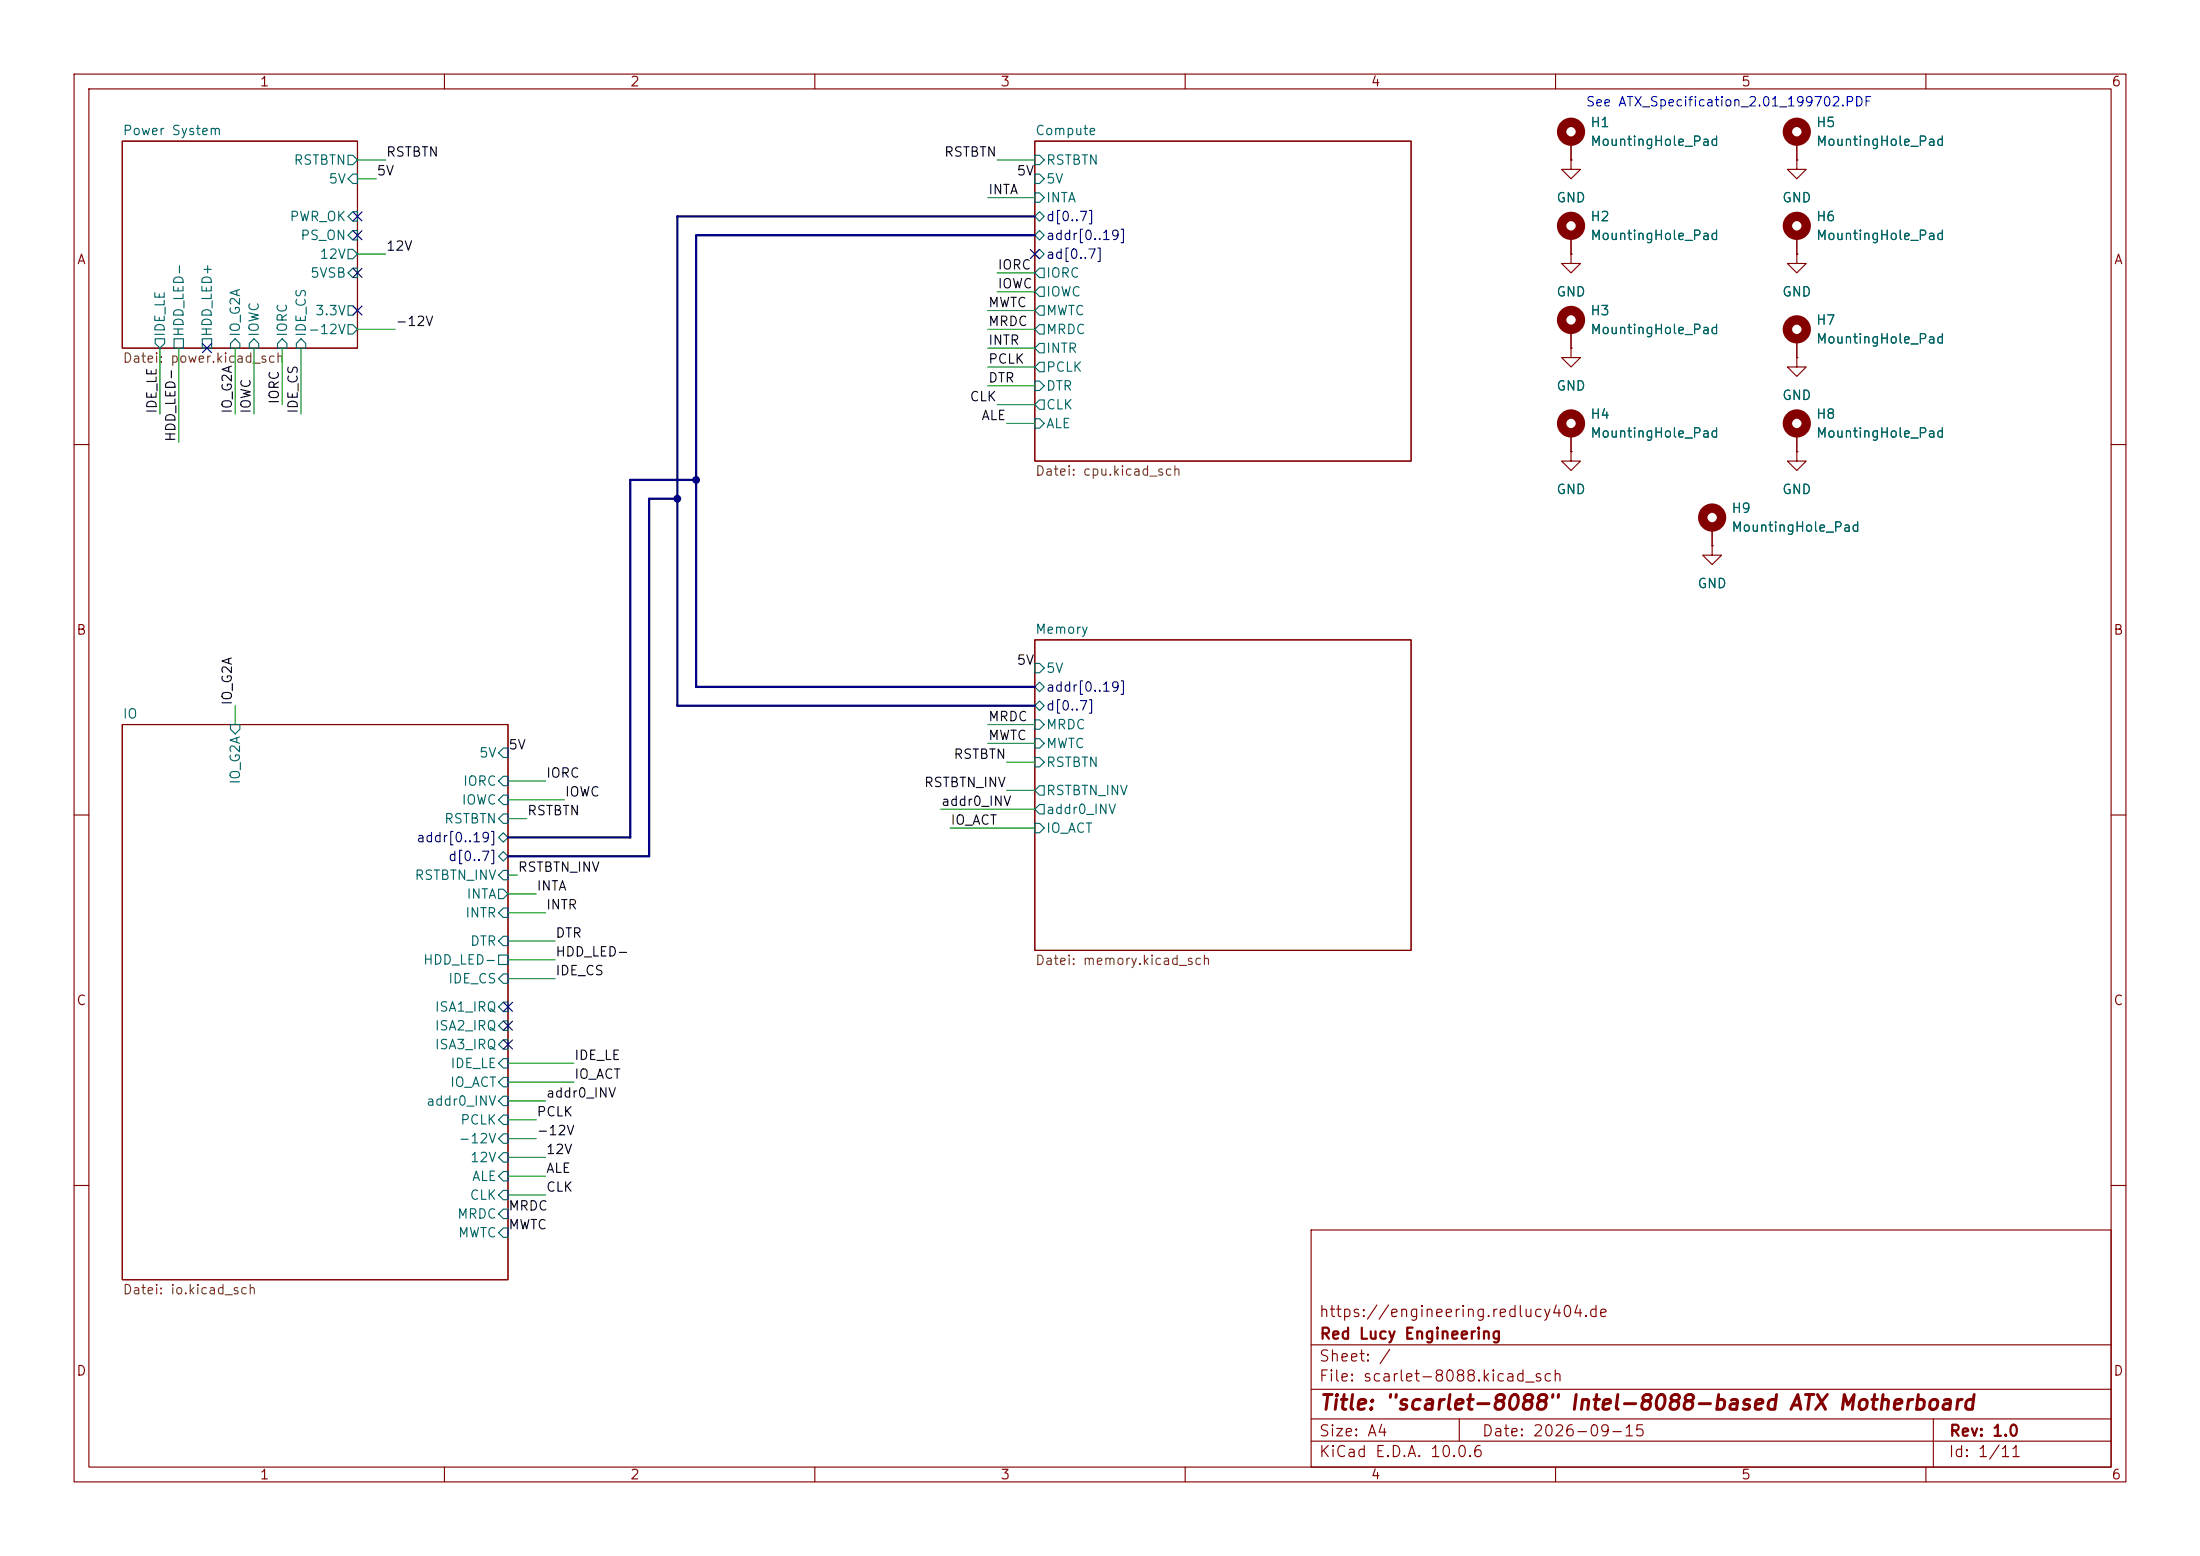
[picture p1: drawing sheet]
(kicad_sch
 (version 20260306)
 (generator "eeschema")
 (generator_version "10.0")
 (paper "A4")
 (title_block
  (title "${TITLE}")
  (date "${DATE}")
  (rev "${REVISION}")
  (company "${AUTHOR}")
  (comment 1 "${COMMENT1}"))
 (lib_symbols
  (symbol "Mechanical:MountingHole_Pad"
   (pin_numbers (hide yes))
   (pin_names
    (offset 1.016) (hide yes)) (exclude_from_sim no) (in_bom no) (on_board yes)
   (in_pos_files yes)
   (duplicate_pin_numbers_are_jumpers no)
   (property "Reference" "H" (at 0 6.35 0) (show_name no) (do_not_autoplace no) (effects (font (size 1.27 1.27))))
   (property "Value" "MountingHole_Pad" (at 0 4.445 0) (show_name no) (do_not_autoplace no) (effects (font (size 1.27 1.27))))
   (property "Footprint" "" (at 0 0 0) (show_name no) (do_not_autoplace no) (hide yes) (effects (font (size 1.27 1.27))))
   (property "Datasheet" "" (at 0 0 0) (show_name no) (do_not_autoplace no) (hide yes) (effects (font (size 1.27 1.27))))
   (property "Description" "Mounting Hole with connection" (at 0 0 0) (show_name no) (do_not_autoplace no) (hide yes) (effects (font (size 1.27 1.27))))
   (symbol "MountingHole_Pad_0_1"
    (circle (center 0 1.27) (radius 1.27) (stroke (width 1.27) (type default)) (fill (type none))))
   (symbol "MountingHole_Pad_1_1"
    (pin input line (at 0 -2.54 90) (length 2.54) (name "1" (effects (font (size 1.27 1.27)))) (number "1" (effects (font (size 1.27 1.27))))))
   (embedded_fonts no))
  (symbol "power:GND"
   (power global)
   (pin_numbers (hide yes))
   (pin_names
    (offset 0) (hide yes)) (exclude_from_sim no) (in_bom yes) (on_board yes)
   (in_pos_files yes)
   (duplicate_pin_numbers_are_jumpers no)
   (property "Reference" "#PWR" (at 0 -6.35 0) (show_name no) (do_not_autoplace no) (hide yes) (effects (font (size 1.27 1.27))))
   (property "Value" "GND" (at 0 -3.81 0) (show_name no) (do_not_autoplace no) (effects (font (size 1.27 1.27))))
   (property "Footprint" "" (at 0 0 0) (show_name no) (do_not_autoplace no) (hide yes) (effects (font (size 1.27 1.27))))
   (property "Datasheet" "" (at 0 0 0) (show_name no) (do_not_autoplace no) (hide yes) (effects (font (size 1.27 1.27))))
   (property "Description" "Power symbol creates a global label with name \"GND\" , ground" (at 0 0 0) (show_name no) (do_not_autoplace no) (hide yes) (effects (font (size 1.27 1.27))))
   (symbol "GND_0_1"
    (polyline (pts (xy 0 0) (xy 0 -1.27) (xy 1.27 -1.27) (xy 0 -2.54) (xy -1.27 -1.27) (xy 0 -1.27)) (stroke (width 0) (type default)) (fill (type none))))
   (symbol "GND_1_1"
    (pin power_in line (at 0 0 270) (length 0) (name "" (effects (font (size 1.27 1.27)))) (number "1" (effects (font (size 1.27 1.27))))))
   (embedded_fonts no)))
 (text "See ATX_Specification_2.01_199702.PDF"
  (exclude_from_sim no)
  (at 233.426 13.97 0)
  (effects (font (size 1.27 1.27))))
 (junction
  (at 91.44 67.31)
  (diameter 0)
  (color 0 0 0 0))
 (junction
  (at 93.98 64.77)
  (diameter 0)
  (color 0 0 0 0))
 (no_connect
  (at 68.58 140.97))
 (no_connect
  (at 48.26 31.75))
 (no_connect
  (at 48.26 41.91))
 (no_connect
  (at 139.7 34.29))
 (no_connect
  (at 48.26 29.21))
 (no_connect
  (at 68.58 135.89))
 (no_connect
  (at 68.58 138.43))
 (no_connect
  (at 48.26 36.83))
 (no_connect
  (at 27.94 46.99))
 (wire
  (pts (xy 128.27 111.76) (xy 139.7 111.76))
  (stroke (width 0) (type default)))
 (wire
  (pts (xy 31.75 95.25) (xy 31.75 97.79))
  (stroke (width 0) (type default)))
 (wire
  (pts (xy 133.35 26.67) (xy 139.7 26.67))
  (stroke (width 0) (type default)))
 (wire
  (pts (xy 73.66 156.21) (xy 68.58 156.21))
  (stroke (width 0) (type default)))
 (wire
  (pts (xy 73.66 158.75) (xy 68.58 158.75))
  (stroke (width 0) (type default)))
 (wire
  (pts (xy 139.7 44.45) (xy 133.35 44.45))
  (stroke (width 0) (type default)))
 (wire
  (pts (xy 133.35 46.99) (xy 139.7 46.99))
  (stroke (width 0) (type default)))
 (wire
  (pts (xy 73.66 148.59) (xy 68.58 148.59))
  (stroke (width 0) (type default)))
 (bus
  (pts (xy 85.09 113.03) (xy 85.09 64.77))
  (stroke (width 0) (type default)))
 (bus
  (pts (xy 93.98 92.71) (xy 139.7 92.71))
  (stroke (width 0) (type default)))
 (wire
  (pts (xy 133.35 97.79) (xy 139.7 97.79))
  (stroke (width 0) (type default)))
 (wire
  (pts (xy 21.59 46.99) (xy 21.59 55.88))
  (stroke (width 0) (type default)))
 (bus
  (pts (xy 93.98 31.75) (xy 139.7 31.75))
  (stroke (width 0) (type default)))
 (wire
  (pts (xy 133.35 100.33) (xy 139.7 100.33))
  (stroke (width 0) (type default)))
 (wire
  (pts (xy 52.07 34.29) (xy 48.26 34.29))
  (stroke (width 0) (type default)))
 (bus
  (pts (xy 85.09 64.77) (xy 93.98 64.77))
  (stroke (width 0) (type default)))
 (bus
  (pts (xy 68.58 113.03) (xy 85.09 113.03))
  (stroke (width 0) (type default)))
 (wire
  (pts (xy 74.93 127) (xy 68.58 127))
  (stroke (width 0) (type default)))
 (wire
  (pts (xy 134.62 39.37) (xy 139.7 39.37))
  (stroke (width 0) (type default)))
 (wire
  (pts (xy 68.58 118.11) (xy 69.85 118.11))
  (stroke (width 0) (type default)))
 (bus
  (pts (xy 87.63 67.31) (xy 91.44 67.31))
  (stroke (width 0) (type default)))
 (wire
  (pts (xy 53.34 44.45) (xy 48.26 44.45))
  (stroke (width 0) (type default)))
 (wire
  (pts (xy 139.7 109.22) (xy 127 109.22))
  (stroke (width 0) (type default)))
 (bus
  (pts (xy 91.44 95.25) (xy 91.44 67.31))
  (stroke (width 0) (type default)))
 (bus
  (pts (xy 93.98 92.71) (xy 93.98 64.77))
  (stroke (width 0) (type default)))
 (bus
  (pts (xy 139.7 29.21) (xy 91.44 29.21))
  (stroke (width 0) (type default)))
 (wire
  (pts (xy 24.13 46.99) (xy 24.13 59.69))
  (stroke (width 0) (type default)))
 (wire
  (pts (xy 68.58 129.54) (xy 74.93 129.54))
  (stroke (width 0) (type default)))
 (wire
  (pts (xy 52.07 21.59) (xy 48.26 21.59))
  (stroke (width 0) (type default)))
 (wire
  (pts (xy 38.1 54.61) (xy 38.1 46.99))
  (stroke (width 0) (type default)))
 (wire
  (pts (xy 73.66 123.19) (xy 68.58 123.19))
  (stroke (width 0) (type default)))
 (wire
  (pts (xy 68.58 110.49) (xy 71.12 110.49))
  (stroke (width 0) (type default)))
 (bus
  (pts (xy 91.44 29.21) (xy 91.44 67.31))
  (stroke (width 0) (type default)))
 (bus
  (pts (xy 91.44 95.25) (xy 139.7 95.25))
  (stroke (width 0) (type default)))
 (wire
  (pts (xy 68.58 107.95) (xy 76.2 107.95))
  (stroke (width 0) (type default)))
 (wire
  (pts (xy 68.58 120.65) (xy 72.39 120.65))
  (stroke (width 0) (type default)))
 (wire
  (pts (xy 134.62 36.83) (xy 139.7 36.83))
  (stroke (width 0) (type default)))
 (bus
  (pts (xy 68.58 115.57) (xy 87.63 115.57))
  (stroke (width 0) (type default)))
 (wire
  (pts (xy 133.35 49.53) (xy 139.7 49.53))
  (stroke (width 0) (type default)))
 (bus
  (pts (xy 93.98 31.75) (xy 93.98 64.77))
  (stroke (width 0) (type default)))
 (wire
  (pts (xy 68.58 146.05) (xy 77.47 146.05))
  (stroke (width 0) (type default)))
 (wire
  (pts (xy 139.7 41.91) (xy 133.35 41.91))
  (stroke (width 0) (type default)))
 (wire
  (pts (xy 135.89 102.87) (xy 139.7 102.87))
  (stroke (width 0) (type default)))
 (wire
  (pts (xy 50.8 24.13) (xy 48.26 24.13))
  (stroke (width 0) (type default)))
 (wire
  (pts (xy 68.58 143.51) (xy 77.47 143.51))
  (stroke (width 0) (type default)))
 (wire
  (pts (xy 68.58 151.13) (xy 72.39 151.13))
  (stroke (width 0) (type default)))
 (wire
  (pts (xy 72.39 153.67) (xy 68.58 153.67))
  (stroke (width 0) (type default)))
 (wire
  (pts (xy 139.7 52.07) (xy 133.35 52.07))
  (stroke (width 0) (type default)))
 (wire
  (pts (xy 73.66 161.29) (xy 68.58 161.29))
  (stroke (width 0) (type default)))
 (wire
  (pts (xy 68.58 132.08) (xy 74.93 132.08))
  (stroke (width 0) (type default)))
 (wire
  (pts (xy 135.89 106.68) (xy 139.7 106.68))
  (stroke (width 0) (type default)))
 (wire
  (pts (xy 68.58 105.41) (xy 73.66 105.41))
  (stroke (width 0) (type default)))
 (wire
  (pts (xy 134.62 54.61) (xy 139.7 54.61))
  (stroke (width 0) (type default)))
 (wire
  (pts (xy 34.29 46.99) (xy 34.29 55.88))
  (stroke (width 0) (type default)))
 (wire
  (pts (xy 134.62 21.59) (xy 139.7 21.59))
  (stroke (width 0) (type default)))
 (bus
  (pts (xy 87.63 115.57) (xy 87.63 67.31))
  (stroke (width 0) (type default)))
 (wire
  (pts (xy 135.89 57.15) (xy 139.7 57.15))
  (stroke (width 0) (type default)))
 (wire
  (pts (xy 40.64 46.99) (xy 40.64 55.88))
  (stroke (width 0) (type default)))
 (wire
  (pts (xy 31.75 46.99) (xy 31.75 55.88))
  (stroke (width 0) (type default)))
 (label "INTR"
  (at 73.66 123.19 0)
  (effects (font (size 1.27 1.27)) (justify left bottom)))
 (label "HDD_LED-"
  (at 74.93 129.54 0)
  (effects (font (size 1.27 1.27)) (justify left bottom)))
 (label "IDE_CS"
  (at 74.93 132.08 0)
  (effects (font (size 1.27 1.27)) (justify left bottom)))
 (label "ALE"
  (at 135.89 57.15 180)
  (effects (font (size 1.27 1.27)) (justify right bottom)))
 (label "IORC"
  (at 73.66 105.41 0)
  (effects (font (size 1.27 1.27)) (justify left bottom)))
 (label "IO_ACT"
  (at 77.47 146.05 0)
  (effects (font (size 1.27 1.27)) (justify left bottom)))
 (label "PCLK"
  (at 72.39 151.13 0)
  (effects (font (size 1.27 1.27)) (justify left bottom)))
 (label "5V"
  (at 50.8 24.13 0)
  (effects (font (size 1.27 1.27)) (justify left bottom)))
 (label "IO_G2A"
  (at 31.75 55.88 90)
  (effects (font (size 1.27 1.27)) (justify left bottom)))
 (label "12V"
  (at 73.66 156.21 0)
  (effects (font (size 1.27 1.27)) (justify left bottom)))
 (label "RSTBTN"
  (at 135.89 102.87 180)
  (effects (font (size 1.27 1.27)) (justify right bottom)))
 (label "5V"
  (at 139.7 90.17 180)
  (effects (font (size 1.27 1.27)) (justify right bottom)))
 (label "INTR"
  (at 133.35 46.99 0)
  (effects (font (size 1.27 1.27)) (justify left bottom)))
 (label "-12V"
  (at 72.39 153.67 0)
  (effects (font (size 1.27 1.27)) (justify left bottom)))
 (label "IORC"
  (at 134.62 36.83 0)
  (effects (font (size 1.27 1.27)) (justify left bottom)))
 (label "MRDC"
  (at 68.58 163.83 0)
  (effects (font (size 1.27 1.27)) (justify left bottom)))
 (label "IO_G2A"
  (at 31.75 95.25 90)
  (effects (font (size 1.27 1.27)) (justify left bottom)))
 (label "RSTBTN"
  (at 71.12 110.49 0)
  (effects (font (size 1.27 1.27)) (justify left bottom)))
 (label "DTR"
  (at 133.35 52.07 0)
  (effects (font (size 1.27 1.27)) (justify left bottom)))
 (label "5V"
  (at 68.58 101.6 0)
  (effects (font (size 1.27 1.27)) (justify left bottom)))
 (label "RSTBTN"
  (at 52.07 21.59 0)
  (effects (font (size 1.27 1.27)) (justify left bottom)))
 (label "RSTBTN"
  (at 134.62 21.59 180)
  (effects (font (size 1.27 1.27)) (justify right bottom)))
 (label "INTA"
  (at 72.39 120.65 0)
  (effects (font (size 1.27 1.27)) (justify left bottom)))
 (label "IO_ACT"
  (at 128.27 111.76 0)
  (effects (font (size 1.27 1.27)) (justify left bottom)))
 (label "IORC"
  (at 38.1 54.61 90)
  (effects (font (size 1.27 1.27)) (justify left bottom)))
 (label "ALE"
  (at 73.66 158.75 0)
  (effects (font (size 1.27 1.27)) (justify left bottom)))
 (label "MWTC"
  (at 133.35 100.33 0)
  (effects (font (size 1.27 1.27)) (justify left bottom)))
 (label "HDD_LED-"
  (at 24.13 59.69 90)
  (effects (font (size 1.27 1.27)) (justify left bottom)))
 (label "5V"
  (at 139.7 24.13 180)
  (effects (font (size 1.27 1.27)) (justify right bottom)))
 (label "IOWC"
  (at 76.2 107.95 0)
  (effects (font (size 1.27 1.27)) (justify left bottom)))
 (label "PCLK"
  (at 133.35 49.53 0)
  (effects (font (size 1.27 1.27)) (justify left bottom)))
 (label "MRDC"
  (at 133.35 44.45 0)
  (effects (font (size 1.27 1.27)) (justify left bottom)))
 (label "IDE_LE"
  (at 21.59 55.88 90)
  (effects (font (size 1.27 1.27)) (justify left bottom)))
 (label "CLK"
  (at 73.66 161.29 0)
  (effects (font (size 1.27 1.27)) (justify left bottom)))
 (label "IDE_LE"
  (at 77.47 143.51 0)
  (effects (font (size 1.27 1.27)) (justify left bottom)))
 (label "addr0_INV"
  (at 73.66 148.59 0)
  (effects (font (size 1.27 1.27)) (justify left bottom)))
 (label "RSTBTN_INV"
  (at 135.89 106.68 180)
  (effects (font (size 1.27 1.27)) (justify right bottom)))
 (label "IDE_CS"
  (at 40.64 55.88 90)
  (effects (font (size 1.27 1.27)) (justify left bottom)))
 (label "RSTBTN_INV"
  (at 69.85 118.11 0)
  (effects (font (size 1.27 1.27)) (justify left bottom)))
 (label "-12V"
  (at 53.34 44.45 0)
  (effects (font (size 1.27 1.27)) (justify left bottom)))
 (label "MRDC"
  (at 133.35 97.79 0)
  (effects (font (size 1.27 1.27)) (justify left bottom)))
 (label "MWTC"
  (at 133.35 41.91 0)
  (effects (font (size 1.27 1.27)) (justify left bottom)))
 (label "IOWC"
  (at 34.29 55.88 90)
  (effects (font (size 1.27 1.27)) (justify left bottom)))
 (label "IOWC"
  (at 134.62 39.37 0)
  (effects (font (size 1.27 1.27)) (justify left bottom)))
 (label "CLK"
  (at 134.62 54.61 180)
  (effects (font (size 1.27 1.27)) (justify right bottom)))
 (label "DTR"
  (at 74.93 127 0)
  (effects (font (size 1.27 1.27)) (justify left bottom)))
 (label "12V"
  (at 52.07 34.29 0)
  (effects (font (size 1.27 1.27)) (justify left bottom)))
 (label "MWTC"
  (at 68.58 166.37 0)
  (effects (font (size 1.27 1.27)) (justify left bottom)))
 (label "addr0_INV"
  (at 127 109.22 0)
  (effects (font (size 1.27 1.27)) (justify left bottom)))
 (label "INTA"
  (at 133.35 26.67 0)
  (effects (font (size 1.27 1.27)) (justify left bottom)))
 (symbol
  (lib_id "Mechanical:MountingHole_Pad")
  (at 212.09 31.75 0)
  (unit 1)
  (body_style 1)
  (exclude_from_sim no)
  (in_bom no)
  (on_board yes)
  (in_pos_files yes)
  (dnp no)
  (fields_autoplaced yes)
  (property "Reference" "H2" (at 214.63 29.2099 0) (show_name no) (do_not_autoplace no) (effects (font (size 1.27 1.27)) (justify left)))
  (property "Value" "MountingHole_Pad" (at 214.63 31.7499 0) (show_name no) (do_not_autoplace no) (effects (font (size 1.27 1.27)) (justify left)))
  (property "Footprint" "MountingHole:MountingHole_3.2mm_M3_Pad_TopBottom" (at 212.09 31.75 0) (hide yes) (show_name no) (do_not_autoplace no) (effects (font (size 1.27 1.27))))
  (property "Datasheet" "" (at 212.09 31.75 0) (hide yes) (show_name no) (do_not_autoplace no) (effects (font (size 1.27 1.27))))
  (property "Description" "Mounting Hole with connection" (at 212.09 31.75 0) (hide yes) (show_name no) (do_not_autoplace no) (effects (font (size 1.27 1.27))))
  (pin "1"))
 (symbol
  (lib_id "Mechanical:MountingHole_Pad")
  (at 212.09 44.45 0)
  (unit 1)
  (body_style 1)
  (exclude_from_sim no)
  (in_bom no)
  (on_board yes)
  (in_pos_files yes)
  (dnp no)
  (fields_autoplaced yes)
  (property "Reference" "H3" (at 214.63 41.9099 0) (show_name no) (do_not_autoplace no) (effects (font (size 1.27 1.27)) (justify left)))
  (property "Value" "MountingHole_Pad" (at 214.63 44.4499 0) (show_name no) (do_not_autoplace no) (effects (font (size 1.27 1.27)) (justify left)))
  (property "Footprint" "MountingHole:MountingHole_3.2mm_M3_Pad_TopBottom" (at 212.09 44.45 0) (hide yes) (show_name no) (do_not_autoplace no) (effects (font (size 1.27 1.27))))
  (property "Datasheet" "" (at 212.09 44.45 0) (hide yes) (show_name no) (do_not_autoplace no) (effects (font (size 1.27 1.27))))
  (property "Description" "Mounting Hole with connection" (at 212.09 44.45 0) (hide yes) (show_name no) (do_not_autoplace no) (effects (font (size 1.27 1.27))))
  (pin "1"))
 (symbol
  (lib_id "Mechanical:MountingHole_Pad")
  (at 242.57 45.72 0)
  (unit 1)
  (body_style 1)
  (exclude_from_sim no)
  (in_bom no)
  (on_board yes)
  (in_pos_files yes)
  (dnp no)
  (fields_autoplaced yes)
  (property "Reference" "H7" (at 245.11 43.1799 0) (show_name no) (do_not_autoplace no) (effects (font (size 1.27 1.27)) (justify left)))
  (property "Value" "MountingHole_Pad" (at 245.11 45.7199 0) (show_name no) (do_not_autoplace no) (effects (font (size 1.27 1.27)) (justify left)))
  (property "Footprint" "MountingHole:MountingHole_3.2mm_M3_Pad_TopBottom" (at 242.57 45.72 0) (hide yes) (show_name no) (do_not_autoplace no) (effects (font (size 1.27 1.27))))
  (property "Datasheet" "" (at 242.57 45.72 0) (hide yes) (show_name no) (do_not_autoplace no) (effects (font (size 1.27 1.27))))
  (property "Description" "Mounting Hole with connection" (at 242.57 45.72 0) (hide yes) (show_name no) (do_not_autoplace no) (effects (font (size 1.27 1.27))))
  (pin "1"))
 (symbol
  (lib_id "Mechanical:MountingHole_Pad")
  (at 212.09 58.42 0)
  (unit 1)
  (body_style 1)
  (exclude_from_sim no)
  (in_bom no)
  (on_board yes)
  (in_pos_files yes)
  (dnp no)
  (fields_autoplaced yes)
  (property "Reference" "H4" (at 214.63 55.8799 0) (show_name no) (do_not_autoplace no) (effects (font (size 1.27 1.27)) (justify left)))
  (property "Value" "MountingHole_Pad" (at 214.63 58.4199 0) (show_name no) (do_not_autoplace no) (effects (font (size 1.27 1.27)) (justify left)))
  (property "Footprint" "MountingHole:MountingHole_3.2mm_M3_Pad_TopBottom" (at 212.09 58.42 0) (hide yes) (show_name no) (do_not_autoplace no) (effects (font (size 1.27 1.27))))
  (property "Datasheet" "" (at 212.09 58.42 0) (hide yes) (show_name no) (do_not_autoplace no) (effects (font (size 1.27 1.27))))
  (property "Description" "Mounting Hole with connection" (at 212.09 58.42 0) (hide yes) (show_name no) (do_not_autoplace no) (effects (font (size 1.27 1.27))))
  (pin "1"))
 (symbol
  (lib_id "Mechanical:MountingHole_Pad")
  (at 212.09 19.05 0)
  (unit 1)
  (body_style 1)
  (exclude_from_sim no)
  (in_bom no)
  (on_board yes)
  (in_pos_files yes)
  (dnp no)
  (fields_autoplaced yes)
  (property "Reference" "H1" (at 214.63 16.5099 0) (show_name no) (do_not_autoplace no) (effects (font (size 1.27 1.27)) (justify left)))
  (property "Value" "MountingHole_Pad" (at 214.63 19.0499 0) (show_name no) (do_not_autoplace no) (effects (font (size 1.27 1.27)) (justify left)))
  (property "Footprint" "MountingHole:MountingHole_3.2mm_M3_Pad_TopBottom" (at 212.09 19.05 0) (hide yes) (show_name no) (do_not_autoplace no) (effects (font (size 1.27 1.27))))
  (property "Datasheet" "" (at 212.09 19.05 0) (hide yes) (show_name no) (do_not_autoplace no) (effects (font (size 1.27 1.27))))
  (property "Description" "Mounting Hole with connection" (at 212.09 19.05 0) (hide yes) (show_name no) (do_not_autoplace no) (effects (font (size 1.27 1.27))))
  (pin "1"))
 (symbol
  (lib_id "Mechanical:MountingHole_Pad")
  (at 242.57 58.42 0)
  (unit 1)
  (body_style 1)
  (exclude_from_sim no)
  (in_bom no)
  (on_board yes)
  (in_pos_files yes)
  (dnp no)
  (fields_autoplaced yes)
  (property "Reference" "H8" (at 245.11 55.8799 0) (show_name no) (do_not_autoplace no) (effects (font (size 1.27 1.27)) (justify left)))
  (property "Value" "MountingHole_Pad" (at 245.11 58.4199 0) (show_name no) (do_not_autoplace no) (effects (font (size 1.27 1.27)) (justify left)))
  (property "Footprint" "MountingHole:MountingHole_3.2mm_M3_Pad_TopBottom" (at 242.57 58.42 0) (hide yes) (show_name no) (do_not_autoplace no) (effects (font (size 1.27 1.27))))
  (property "Datasheet" "" (at 242.57 58.42 0) (hide yes) (show_name no) (do_not_autoplace no) (effects (font (size 1.27 1.27))))
  (property "Description" "Mounting Hole with connection" (at 242.57 58.42 0) (hide yes) (show_name no) (do_not_autoplace no) (effects (font (size 1.27 1.27))))
  (pin "1"))
 (symbol
  (lib_id "power:GND")
  (at 242.57 48.26 0)
  (unit 1)
  (body_style 1)
  (exclude_from_sim no)
  (in_bom yes)
  (on_board yes)
  (in_pos_files yes)
  (dnp no)
  (fields_autoplaced yes)
  (property "Reference" "#PWR028" (at 242.57 54.61 0) (hide yes) (show_name no) (do_not_autoplace no) (effects (font (size 1.27 1.27))))
  (property "Value" "GND" (at 242.57 53.34 0) (show_name no) (do_not_autoplace no) (effects (font (size 1.27 1.27))))
  (property "Footprint" "" (at 242.57 48.26 0) (hide yes) (show_name no) (do_not_autoplace no) (effects (font (size 1.27 1.27))))
  (property "Datasheet" "" (at 242.57 48.26 0) (hide yes) (show_name no) (do_not_autoplace no) (effects (font (size 1.27 1.27))))
  (property "Description" "Power symbol creates a global label with name \"GND\" , ground" (at 242.57 48.26 0) (hide yes) (show_name no) (do_not_autoplace no) (effects (font (size 1.27 1.27))))
  (pin "1"))
 (symbol
  (lib_id "power:GND")
  (at 212.09 34.29 0)
  (unit 1)
  (body_style 1)
  (exclude_from_sim no)
  (in_bom yes)
  (on_board yes)
  (in_pos_files yes)
  (dnp no)
  (fields_autoplaced yes)
  (property "Reference" "#PWR029" (at 212.09 40.64 0) (hide yes) (show_name no) (do_not_autoplace no) (effects (font (size 1.27 1.27))))
  (property "Value" "GND" (at 212.09 39.37 0) (show_name no) (do_not_autoplace no) (effects (font (size 1.27 1.27))))
  (property "Footprint" "" (at 212.09 34.29 0) (hide yes) (show_name no) (do_not_autoplace no) (effects (font (size 1.27 1.27))))
  (property "Datasheet" "" (at 212.09 34.29 0) (hide yes) (show_name no) (do_not_autoplace no) (effects (font (size 1.27 1.27))))
  (property "Description" "Power symbol creates a global label with name \"GND\" , ground" (at 212.09 34.29 0) (hide yes) (show_name no) (do_not_autoplace no) (effects (font (size 1.27 1.27))))
  (pin "1"))
 (symbol
  (lib_id "power:GND")
  (at 212.09 21.59 0)
  (unit 1)
  (body_style 1)
  (exclude_from_sim no)
  (in_bom yes)
  (on_board yes)
  (in_pos_files yes)
  (dnp no)
  (fields_autoplaced yes)
  (property "Reference" "#PWR031" (at 212.09 27.94 0) (hide yes) (show_name no) (do_not_autoplace no) (effects (font (size 1.27 1.27))))
  (property "Value" "GND" (at 212.09 26.67 0) (show_name no) (do_not_autoplace no) (effects (font (size 1.27 1.27))))
  (property "Footprint" "" (at 212.09 21.59 0) (hide yes) (show_name no) (do_not_autoplace no) (effects (font (size 1.27 1.27))))
  (property "Datasheet" "" (at 212.09 21.59 0) (hide yes) (show_name no) (do_not_autoplace no) (effects (font (size 1.27 1.27))))
  (property "Description" "Power symbol creates a global label with name \"GND\" , ground" (at 212.09 21.59 0) (hide yes) (show_name no) (do_not_autoplace no) (effects (font (size 1.27 1.27))))
  (pin "1"))
 (symbol
  (lib_id "Mechanical:MountingHole_Pad")
  (at 242.57 31.75 0)
  (unit 1)
  (body_style 1)
  (exclude_from_sim no)
  (in_bom no)
  (on_board yes)
  (in_pos_files yes)
  (dnp no)
  (fields_autoplaced yes)
  (property "Reference" "H6" (at 245.11 29.2099 0) (show_name no) (do_not_autoplace no) (effects (font (size 1.27 1.27)) (justify left)))
  (property "Value" "MountingHole_Pad" (at 245.11 31.7499 0) (show_name no) (do_not_autoplace no) (effects (font (size 1.27 1.27)) (justify left)))
  (property "Footprint" "MountingHole:MountingHole_3.2mm_M3_Pad_TopBottom" (at 242.57 31.75 0) (hide yes) (show_name no) (do_not_autoplace no) (effects (font (size 1.27 1.27))))
  (property "Datasheet" "" (at 242.57 31.75 0) (hide yes) (show_name no) (do_not_autoplace no) (effects (font (size 1.27 1.27))))
  (property "Description" "Mounting Hole with connection" (at 242.57 31.75 0) (hide yes) (show_name no) (do_not_autoplace no) (effects (font (size 1.27 1.27))))
  (pin "1"))
 (symbol
  (lib_id "Mechanical:MountingHole_Pad")
  (at 231.14 71.12 0)
  (unit 1)
  (body_style 1)
  (exclude_from_sim no)
  (in_bom no)
  (on_board yes)
  (in_pos_files yes)
  (dnp no)
  (fields_autoplaced yes)
  (property "Reference" "H9" (at 233.68 68.5799 0) (show_name no) (do_not_autoplace no) (effects (font (size 1.27 1.27)) (justify left)))
  (property "Value" "MountingHole_Pad" (at 233.68 71.1199 0) (show_name no) (do_not_autoplace no) (effects (font (size 1.27 1.27)) (justify left)))
  (property "Footprint" "MountingHole:MountingHole_3.2mm_M3_Pad_TopBottom" (at 231.14 71.12 0) (hide yes) (show_name no) (do_not_autoplace no) (effects (font (size 1.27 1.27))))
  (property "Datasheet" "" (at 231.14 71.12 0) (hide yes) (show_name no) (do_not_autoplace no) (effects (font (size 1.27 1.27))))
  (property "Description" "Mounting Hole with connection" (at 231.14 71.12 0) (hide yes) (show_name no) (do_not_autoplace no) (effects (font (size 1.27 1.27))))
  (pin "1"))
 (symbol
  (lib_id "power:GND")
  (at 242.57 60.96 0)
  (unit 1)
  (body_style 1)
  (exclude_from_sim no)
  (in_bom yes)
  (on_board yes)
  (in_pos_files yes)
  (dnp no)
  (fields_autoplaced yes)
  (property "Reference" "#PWR026" (at 242.57 67.31 0) (hide yes) (show_name no) (do_not_autoplace no) (effects (font (size 1.27 1.27))))
  (property "Value" "GND" (at 242.57 66.04 0) (show_name no) (do_not_autoplace no) (effects (font (size 1.27 1.27))))
  (property "Footprint" "" (at 242.57 60.96 0) (hide yes) (show_name no) (do_not_autoplace no) (effects (font (size 1.27 1.27))))
  (property "Datasheet" "" (at 242.57 60.96 0) (hide yes) (show_name no) (do_not_autoplace no) (effects (font (size 1.27 1.27))))
  (property "Description" "Power symbol creates a global label with name \"GND\" , ground" (at 242.57 60.96 0) (hide yes) (show_name no) (do_not_autoplace no) (effects (font (size 1.27 1.27))))
  (pin "1"))
 (symbol
  (lib_id "power:GND")
  (at 231.14 73.66 0)
  (unit 1)
  (body_style 1)
  (exclude_from_sim no)
  (in_bom yes)
  (on_board yes)
  (in_pos_files yes)
  (dnp no)
  (fields_autoplaced yes)
  (property "Reference" "#PWR024" (at 231.14 80.01 0) (hide yes) (show_name no) (do_not_autoplace no) (effects (font (size 1.27 1.27))))
  (property "Value" "GND" (at 231.14 78.74 0) (show_name no) (do_not_autoplace no) (effects (font (size 1.27 1.27))))
  (property "Footprint" "" (at 231.14 73.66 0) (hide yes) (show_name no) (do_not_autoplace no) (effects (font (size 1.27 1.27))))
  (property "Datasheet" "" (at 231.14 73.66 0) (hide yes) (show_name no) (do_not_autoplace no) (effects (font (size 1.27 1.27))))
  (property "Description" "Power symbol creates a global label with name \"GND\" , ground" (at 231.14 73.66 0) (hide yes) (show_name no) (do_not_autoplace no) (effects (font (size 1.27 1.27))))
  (pin "1"))
 (symbol
  (lib_id "Mechanical:MountingHole_Pad")
  (at 242.57 19.05 0)
  (unit 1)
  (body_style 1)
  (exclude_from_sim no)
  (in_bom no)
  (on_board yes)
  (in_pos_files yes)
  (dnp no)
  (fields_autoplaced yes)
  (property "Reference" "H5" (at 245.11 16.5099 0) (show_name no) (do_not_autoplace no) (effects (font (size 1.27 1.27)) (justify left)))
  (property "Value" "MountingHole_Pad" (at 245.11 19.0499 0) (show_name no) (do_not_autoplace no) (effects (font (size 1.27 1.27)) (justify left)))
  (property "Footprint" "MountingHole:MountingHole_3.2mm_M3_Pad_TopBottom" (at 242.57 19.05 0) (hide yes) (show_name no) (do_not_autoplace no) (effects (font (size 1.27 1.27))))
  (property "Datasheet" "" (at 242.57 19.05 0) (hide yes) (show_name no) (do_not_autoplace no) (effects (font (size 1.27 1.27))))
  (property "Description" "Mounting Hole with connection" (at 242.57 19.05 0) (hide yes) (show_name no) (do_not_autoplace no) (effects (font (size 1.27 1.27))))
  (pin "1"))
 (symbol
  (lib_id "power:GND")
  (at 212.09 60.96 0)
  (unit 1)
  (body_style 1)
  (exclude_from_sim no)
  (in_bom yes)
  (on_board yes)
  (in_pos_files yes)
  (dnp no)
  (fields_autoplaced yes)
  (property "Reference" "#PWR025" (at 212.09 67.31 0) (hide yes) (show_name no) (do_not_autoplace no) (effects (font (size 1.27 1.27))))
  (property "Value" "GND" (at 212.09 66.04 0) (show_name no) (do_not_autoplace no) (effects (font (size 1.27 1.27))))
  (property "Footprint" "" (at 212.09 60.96 0) (hide yes) (show_name no) (do_not_autoplace no) (effects (font (size 1.27 1.27))))
  (property "Datasheet" "" (at 212.09 60.96 0) (hide yes) (show_name no) (do_not_autoplace no) (effects (font (size 1.27 1.27))))
  (property "Description" "Power symbol creates a global label with name \"GND\" , ground" (at 212.09 60.96 0) (hide yes) (show_name no) (do_not_autoplace no) (effects (font (size 1.27 1.27))))
  (pin "1"))
 (symbol
  (lib_id "power:GND")
  (at 242.57 34.29 0)
  (unit 1)
  (body_style 1)
  (exclude_from_sim no)
  (in_bom yes)
  (on_board yes)
  (in_pos_files yes)
  (dnp no)
  (fields_autoplaced yes)
  (property "Reference" "#PWR030" (at 242.57 40.64 0) (hide yes) (show_name no) (do_not_autoplace no) (effects (font (size 1.27 1.27))))
  (property "Value" "GND" (at 242.57 39.37 0) (show_name no) (do_not_autoplace no) (effects (font (size 1.27 1.27))))
  (property "Footprint" "" (at 242.57 34.29 0) (hide yes) (show_name no) (do_not_autoplace no) (effects (font (size 1.27 1.27))))
  (property "Datasheet" "" (at 242.57 34.29 0) (hide yes) (show_name no) (do_not_autoplace no) (effects (font (size 1.27 1.27))))
  (property "Description" "Power symbol creates a global label with name \"GND\" , ground" (at 242.57 34.29 0) (hide yes) (show_name no) (do_not_autoplace no) (effects (font (size 1.27 1.27))))
  (pin "1"))
 (symbol
  (lib_id "power:GND")
  (at 212.09 46.99 0)
  (unit 1)
  (body_style 1)
  (exclude_from_sim no)
  (in_bom yes)
  (on_board yes)
  (in_pos_files yes)
  (dnp no)
  (fields_autoplaced yes)
  (property "Reference" "#PWR027" (at 212.09 53.34 0) (hide yes) (show_name no) (do_not_autoplace no) (effects (font (size 1.27 1.27))))
  (property "Value" "GND" (at 212.09 52.07 0) (show_name no) (do_not_autoplace no) (effects (font (size 1.27 1.27))))
  (property "Footprint" "" (at 212.09 46.99 0) (hide yes) (show_name no) (do_not_autoplace no) (effects (font (size 1.27 1.27))))
  (property "Datasheet" "" (at 212.09 46.99 0) (hide yes) (show_name no) (do_not_autoplace no) (effects (font (size 1.27 1.27))))
  (property "Description" "Power symbol creates a global label with name \"GND\" , ground" (at 212.09 46.99 0) (hide yes) (show_name no) (do_not_autoplace no) (effects (font (size 1.27 1.27))))
  (pin "1"))
 (symbol
  (lib_id "power:GND")
  (at 242.57 21.59 0)
  (unit 1)
  (body_style 1)
  (exclude_from_sim no)
  (in_bom yes)
  (on_board yes)
  (in_pos_files yes)
  (dnp no)
  (fields_autoplaced yes)
  (property "Reference" "#PWR032" (at 242.57 27.94 0) (hide yes) (show_name no) (do_not_autoplace no) (effects (font (size 1.27 1.27))))
  (property "Value" "GND" (at 242.57 26.67 0) (show_name no) (do_not_autoplace no) (effects (font (size 1.27 1.27))))
  (property "Footprint" "" (at 242.57 21.59 0) (hide yes) (show_name no) (do_not_autoplace no) (effects (font (size 1.27 1.27))))
  (property "Datasheet" "" (at 242.57 21.59 0) (hide yes) (show_name no) (do_not_autoplace no) (effects (font (size 1.27 1.27))))
  (property "Description" "Power symbol creates a global label with name \"GND\" , ground" (at 242.57 21.59 0) (hide yes) (show_name no) (do_not_autoplace no) (effects (font (size 1.27 1.27))))
  (pin "1"))
 (sheet
  (at 16.51 19.05)
  (size 31.75 27.94)
  (exclude_from_sim no)
  (in_bom yes)
  (on_board yes)
  (dnp no)
  (fields_autoplaced yes)
  (stroke (width 0.1524) (type solid))
  (fill (color 0 0 0 0))
  (property "Sheetname" "Power System" (at 16.51 18.3384 0) (show_name no) (do_not_autoplace no) (effects (font (size 1.27 1.27)) (justify left bottom)))
  (property "Sheetfile" "power.kicad_sch" (at 16.51 47.5746 0) (show_name no) (do_not_autoplace no) (effects (font (size 1.27 1.27)) (justify left top)))
  (pin "-12V" output (at 48.26 44.45 0) (effects (font (size 1.27 1.27)) (justify right)))
  (pin "3.3V" output (at 48.26 41.91 0) (effects (font (size 1.27 1.27)) (justify right)))
  (pin "5V" input (at 48.26 24.13 0) (effects (font (size 1.27 1.27)) (justify right)))
  (pin "5VSB" input (at 48.26 36.83 0) (effects (font (size 1.27 1.27)) (justify right)))
  (pin "12V" output (at 48.26 34.29 0) (effects (font (size 1.27 1.27)) (justify right)))
  (pin "PS_ON" input (at 48.26 31.75 0) (effects (font (size 1.27 1.27)) (justify right)))
  (pin "PWR_OK" input (at 48.26 29.21 0) (effects (font (size 1.27 1.27)) (justify right)))
  (pin "RSTBTN" output (at 48.26 21.59 0) (effects (font (size 1.27 1.27)) (justify right)))
  (pin "IORC" input (at 38.1 46.99 270) (effects (font (size 1.27 1.27)) (justify left)))
  (pin "IOWC" input (at 34.29 46.99 270) (effects (font (size 1.27 1.27)) (justify left)))
  (pin "IO_G2A" input (at 31.75 46.99 270) (effects (font (size 1.27 1.27)) (justify left)))
  (pin "HDD_LED+" passive (at 27.94 46.99 270) (effects (font (size 1.27 1.27)) (justify left)))
  (pin "HDD_LED-" passive (at 24.13 46.99 270) (effects (font (size 1.27 1.27)) (justify left)))
  (pin "IDE_CS" input (at 40.64 46.99 270) (effects (font (size 1.27 1.27)) (justify left)))
  (pin "IDE_LE" output (at 21.59 46.99 270) (effects (font (size 1.27 1.27)) (justify left))))
 (sheet
  (at 139.7 86.36)
  (size 50.8 41.91)
  (exclude_from_sim no)
  (in_bom yes)
  (on_board yes)
  (dnp no)
  (fields_autoplaced yes)
  (stroke (width 0.1524) (type solid))
  (fill (color 0 0 0 0))
  (property "Sheetname" "Memory" (at 139.7 85.6484 0) (show_name no) (do_not_autoplace no) (effects (font (size 1.27 1.27)) (justify left bottom)))
  (property "Sheetfile" "memory.kicad_sch" (at 139.7 128.8546 0) (show_name no) (do_not_autoplace no) (effects (font (size 1.27 1.27)) (justify left top)))
  (pin "5V" input (at 139.7 90.17 180) (effects (font (size 1.27 1.27)) (justify left)))
  (pin "addr[0..19]" bidirectional (at 139.7 92.71 180) (effects (font (size 1.27 1.27)) (justify left)))
  (pin "MRDC" input (at 139.7 97.79 180) (effects (font (size 1.27 1.27)) (justify left)))
  (pin "MWTC" input (at 139.7 100.33 180) (effects (font (size 1.27 1.27)) (justify left)))
  (pin "d[0..7]" bidirectional (at 139.7 95.25 180) (effects (font (size 1.27 1.27)) (justify left)))
  (pin "RSTBTN" input (at 139.7 102.87 180) (effects (font (size 1.27 1.27)) (justify left)))
  (pin "RSTBTN_INV" output (at 139.7 106.68 180) (effects (font (size 1.27 1.27)) (justify left)))
  (pin "addr0_INV" output (at 139.7 109.22 180) (effects (font (size 1.27 1.27)) (justify left)))
  (pin "IO_ACT" input (at 139.7 111.76 180) (effects (font (size 1.27 1.27)) (justify left))))
 (sheet
  (at 16.51 97.79)
  (size 52.07 74.93)
  (exclude_from_sim no)
  (in_bom yes)
  (on_board yes)
  (dnp no)
  (fields_autoplaced yes)
  (stroke (width 0.1524) (type solid))
  (fill (color 0 0 0 0))
  (property "Sheetname" "IO" (at 16.51 97.0784 0) (show_name no) (do_not_autoplace no) (effects (font (size 1.27 1.27)) (justify left bottom)))
  (property "Sheetfile" "io.kicad_sch" (at 16.51 173.3046 0) (show_name no) (do_not_autoplace no) (effects (font (size 1.27 1.27)) (justify left top)))
  (pin "5V" input (at 68.58 101.6 0) (effects (font (size 1.27 1.27)) (justify right)))
  (pin "IORC" input (at 68.58 105.41 0) (effects (font (size 1.27 1.27)) (justify right)))
  (pin "IOWC" input (at 68.58 107.95 0) (effects (font (size 1.27 1.27)) (justify right)))
  (pin "RSTBTN" input (at 68.58 110.49 0) (effects (font (size 1.27 1.27)) (justify right)))
  (pin "addr[0..19]" bidirectional (at 68.58 113.03 0) (effects (font (size 1.27 1.27)) (justify right)))
  (pin "d[0..7]" bidirectional (at 68.58 115.57 0) (effects (font (size 1.27 1.27)) (justify right)))
  (pin "IO_G2A" input (at 31.75 97.79 90) (effects (font (size 1.27 1.27)) (justify right)))
  (pin "INTA" output (at 68.58 120.65 0) (effects (font (size 1.27 1.27)) (justify right)))
  (pin "INTR" input (at 68.58 123.19 0) (effects (font (size 1.27 1.27)) (justify right)))
  (pin "RSTBTN_INV" input (at 68.58 118.11 0) (effects (font (size 1.27 1.27)) (justify right)))
  (pin "ISA1_IRQ" input (at 68.58 135.89 0) (effects (font (size 1.27 1.27)) (justify right)))
  (pin "ISA2_IRQ" input (at 68.58 138.43 0) (effects (font (size 1.27 1.27)) (justify right)))
  (pin "ISA3_IRQ" input (at 68.58 140.97 0) (effects (font (size 1.27 1.27)) (justify right)))
  (pin "PCLK" input (at 68.58 151.13 0) (effects (font (size 1.27 1.27)) (justify right)))
  (pin "addr0_INV" input (at 68.58 148.59 0) (effects (font (size 1.27 1.27)) (justify right)))
  (pin "DTR" input (at 68.58 127 0) (effects (font (size 1.27 1.27)) (justify right)))
  (pin "HDD_LED-" passive (at 68.58 129.54 0) (effects (font (size 1.27 1.27)) (justify right)))
  (pin "IDE_CS" input (at 68.58 132.08 0) (effects (font (size 1.27 1.27)) (justify right)))
  (pin "IDE_LE" input (at 68.58 143.51 0) (effects (font (size 1.27 1.27)) (justify right)))
  (pin "IO_ACT" input (at 68.58 146.05 0) (effects (font (size 1.27 1.27)) (justify right)))
  (pin "-12V" input (at 68.58 153.67 0) (effects (font (size 1.27 1.27)) (justify right)))
  (pin "12V" input (at 68.58 156.21 0) (effects (font (size 1.27 1.27)) (justify right)))
  (pin "ALE" input (at 68.58 158.75 0) (effects (font (size 1.27 1.27)) (justify right)))
  (pin "CLK" input (at 68.58 161.29 0) (effects (font (size 1.27 1.27)) (justify right)))
  (pin "MRDC" input (at 68.58 163.83 0) (effects (font (size 1.27 1.27)) (justify right)))
  (pin "MWTC" input (at 68.58 166.37 0) (effects (font (size 1.27 1.27)) (justify right))))
 (sheet
  (at 139.7 19.05)
  (size 50.8 43.18)
  (exclude_from_sim no)
  (in_bom yes)
  (on_board yes)
  (dnp no)
  (fields_autoplaced yes)
  (stroke (width 0.1524) (type solid))
  (fill (color 0 0 0 0))
  (property "Sheetname" "Compute" (at 139.7 18.3384 0) (show_name no) (do_not_autoplace no) (effects (font (size 1.27 1.27)) (justify left bottom)))
  (property "Sheetfile" "cpu.kicad_sch" (at 139.7 62.8146 0) (show_name no) (do_not_autoplace no) (effects (font (size 1.27 1.27)) (justify left top)))
  (pin "5V" input (at 139.7 24.13 180) (effects (font (size 1.27 1.27)) (justify left)))
  (pin "addr[0..19]" bidirectional (at 139.7 31.75 180) (effects (font (size 1.27 1.27)) (justify left)))
  (pin "RSTBTN" input (at 139.7 21.59 180) (effects (font (size 1.27 1.27)) (justify left)))
  (pin "MRDC" output (at 139.7 44.45 180) (effects (font (size 1.27 1.27)) (justify left)))
  (pin "MWTC" output (at 139.7 41.91 180) (effects (font (size 1.27 1.27)) (justify left)))
  (pin "d[0..7]" bidirectional (at 139.7 29.21 180) (effects (font (size 1.27 1.27)) (justify left)))
  (pin "ad[0..7]" bidirectional (at 139.7 34.29 180) (effects (font (size 1.27 1.27)) (justify left)))
  (pin "IORC" output (at 139.7 36.83 180) (effects (font (size 1.27 1.27)) (justify left)))
  (pin "IOWC" output (at 139.7 39.37 180) (effects (font (size 1.27 1.27)) (justify left)))
  (pin "INTA" input (at 139.7 26.67 180) (effects (font (size 1.27 1.27)) (justify left)))
  (pin "INTR" output (at 139.7 46.99 180) (effects (font (size 1.27 1.27)) (justify left)))
  (pin "PCLK" output (at 139.7 49.53 180) (effects (font (size 1.27 1.27)) (justify left)))
  (pin "DTR" input (at 139.7 52.07 180) (effects (font (size 1.27 1.27)) (justify left)))
  (pin "ALE" input (at 139.7 57.15 180) (effects (font (size 1.27 1.27)) (justify left)))
  (pin "CLK" output (at 139.7 54.61 180) (effects (font (size 1.27 1.27)) (justify left))))
 (sheet_instances
  (path ""
   (page "1")))
 (embedded_fonts no))
